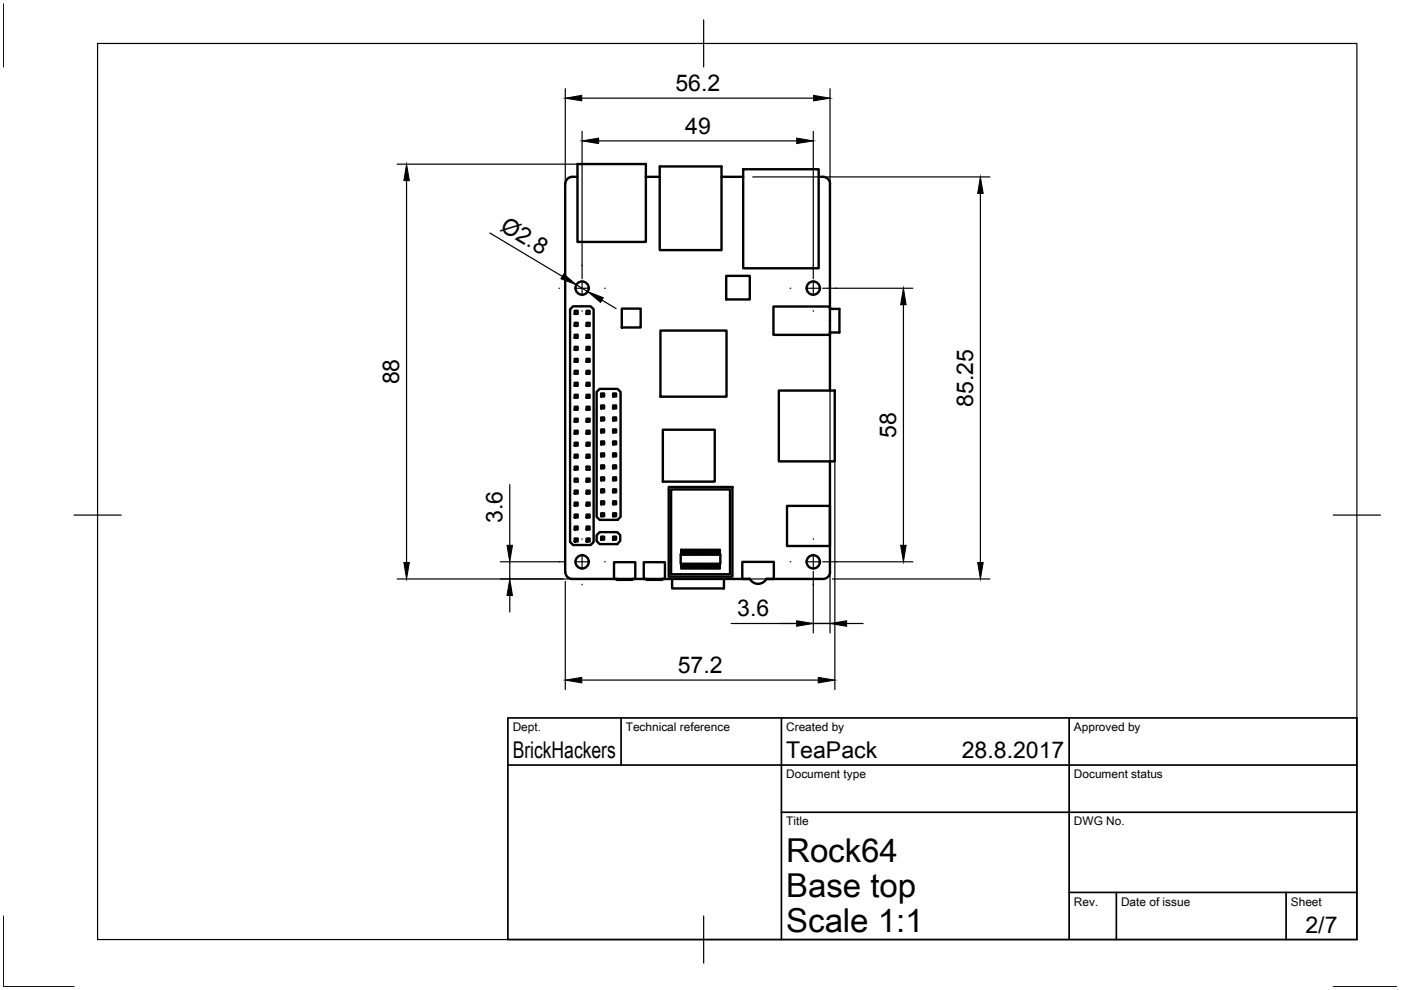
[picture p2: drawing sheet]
<svg xmlns="http://www.w3.org/2000/svg" width="297mm" height="210mm" viewBox="0 0 297 210" stroke-linecap="round" stroke-linejoin="round" font-family="sans-serif">
<!-- layer: Visible -->
<g fill="none" stroke="#000" stroke-width=".51">
<path d="M122.4 37.5a2.01 2.01 0 0 0-2.5 1v82.8a1.49 1.49 0 0 0 1.4 1.5h9.5v.1h3.3v-.1h3v.1h3.3v-.1h18.6M122.4 34.8h14.5v16.5h-14.5zM136.9 37.5h3M139.9 35.3h13.1v17.7h-13.1zM153 37.5h4.6M157.6 35.9h16v21h-16zM173.6 37.5a1.91 1.91 0 0 1 2.3 1l.1 27h2v5h-2v12.3M154 58.5h5v5h-5zM120.9 65.6l.6-.7h3.7l.7 .7v49.3l-.7 .7h-3.7l-.6-.7zM121.8 78.6h.7v.7h-.7zM121.8 76.1h.7v.6h-.7zM121.8 73.5h.7v.7h-.7z"/>
<path d="M121.8 71h.7v.6h-.7zM121.8 68.4h.7v.7h-.7zM121.8 65.9h.7v.7h-.7zM124.4 78.6h.6v.7h-.6zM124.4 76.1h.6v.6h-.6zM124.4 73.5h.6v.7h-.6zM124.4 71h.6v.6h-.6zM124.4 68.4h.6v.7h-.6zM124.4 65.9h.6v.7h-.6zM131.8 65.4h4v4h-4zM140 70.1h14v14h-14zM164 65h12v6h-12z"/>
<path d="M121.8 98.9h.7v.7h-.7zM121.8 96.4h.7v.6h-.7zM121.8 93.9h.7v.6h-.7zM121.8 91.3h.7v.7h-.7zM121.8 88.8h.7v.6h-.7zM121.8 86.2h.7v.7h-.7zM121.8 83.7h.7v.6h-.7zM121.8 81.2h.7v.6h-.7zM124.4 98.9h.6v.7h-.6zM124.4 96.4h.6v.6h-.6zM124.4 93.9h.6v.6h-.6zM124.4 91.3h.6v.7h-.6z"/>
<path d="M124.4 88.8h.6v.6h-.6zM124.4 86.2h.6v.7h-.6zM124.4 83.7h.6v.6h-.6zM124.4 81.2h.6v.6h-.6zM127.1 82.5h3.8l.7 .6v26.5l-.7 .6h-3.8l-.6-.6v-26.5zM127.5 98.7h.6v.6h-.6zM127.5 96.1h.6v.7h-.6zM127.5 93.6h.6v.6h-.6zM127.5 91h.6v.7h-.6zM127.5 88.5h.6v.6h-.6zM127.5 86h.6v.6h-.6zM127.5 83.4h.6v.7h-.6z"/>
<path d="M130 98.7h.6v.6h-.6zM130 96.1h.6v.7h-.6zM130 93.6h.6v.6h-.6zM130 91h.6v.7h-.6zM130 88.5h.6v.6h-.6zM130 86h.6v.6h-.6zM130 83.4h.6v.7h-.6zM140.5 91.1h11v11h-11zM165.1 82.8h11.9v15h-11.9zM176 97.8v23.5a1.49 1.49 0 0 1-1.5 1.5h-12M121.8 114.2h.7v.6h-.7zM121.8 111.6h.7v.7h-.7z"/>
<path d="M121.8 109.1h.7v.6h-.7zM121.8 106.6h.7v.6h-.7zM121.8 104h.7v.7h-.7zM121.8 101.5h.7v.6h-.7zM124.4 114.2h.6v.6h-.6zM124.4 111.6h.6v.7h-.6zM124.4 109.1h.6v.6h-.6zM124.4 106.6h.6v.6h-.6zM124.4 104h.6v.7h-.6zM124.4 101.5h.6v.6h-.6zM126.5 113.5l.6-.7h3.8l.6 .7v1.2l-.6 .7h-3.8l-.6-.7zM127.5 108.8h.6v.7h-.6z"/>
<path d="M127.5 106.3h.6v.6h-.6zM127.5 103.7h.6v.7h-.6zM127.5 101.2h.6v.6h-.6zM127.5 113.8h.6v.6h-.6zM130 113.8h.6v.6h-.6zM130 108.8h.6v.7h-.6zM130 106.3h.6v.6h-.6zM130 103.7h.6v.7h-.6zM130 101.2h.6v.6h-.6zM130.2 119.2h4.5v3.6h-4.5zM136.5 119.2h4.5v3.6h-4.5zM141.8 103.3h13.5v19h-13.5z"/>
<path d="M142.3 103.8h12.5v18h-12.5zM144.3 117.6h8.4v2h-8.4zM144.4 117.6v-1h.2v1M144.4 119.6v1h.2v-1M144.9 117.6v-1h.2v1M144.9 119.6v1h.2v-1M145.4 117.6v-1h.2v1M145.4 119.6v1h.2v-1M145.9 117.6v-1h.2v1M145.9 119.6v1h.2v-1M146.4 117.6v-1h.2v1M146.4 119.6v1h.2v-1"/>
<path d="M146.9 117.6v-1h.2v1M146.9 119.6v1h.2v-1M147.4 117.6v-1h.2v1M147.4 119.6v1h.2v-1M147.9 117.6v-1h.2v1M147.9 119.6v1h.2v-1M148.4 117.6v-1h.2v1M148.4 119.6v1h.2v-1M148.9 117.6v-1h.2v1M148.9 119.6v1h.2v-1M149.4 117.6v-1h.2v1M149.4 119.6v1h.2v-1"/>
<path d="M149.9 117.6v-1h.2v1M149.9 119.6v1h.2v-1M150.4 117.6v-1h.2v1M150.4 119.6v1h.2v-1M150.9 117.6v-1h.2v1M150.9 119.6v1h.2v-1M151.4 117.6v-1h.2v1M151.4 119.6v1h.2v-1M151.9 117.6v-1h.2v1M151.9 119.6v1h.2v-1M152.4 117.6v-1h.2v1M152.4 119.6v1h.2v-1"/>
<path d="M166.9 107.3h9.1v8.5h-9.1zM142.5 122.8v2h11v-2M157.4 122.8v-3.7h6.7v3.7h-1.6M159 122.7a1.98 1.98 0 0 0 3.5 0"/>
<circle cx="123.4" cy="61.1" r="1.41"/>
<circle cx="172.4" cy="61.1" r="1.41"/>
<circle cx="123.4" cy="119.1" r="1.41"/>
<circle cx="172.4" cy="119.1" r="1.41"/>
</g>
<!-- layer: Border -->
<path d="M.7 .8v13.4M20.7 9.2h267v190h-267zM149.2 4.2v10M15.7 109.2h10M282.7 109.2h10M.7 194.2v15h15M149.2 194.2v10M282.7 209.2h13.4" fill="none" stroke="#000" stroke-width=".25"/>
<!-- layer: TitleBlock -->
<path d="M107.7 152.2h180v47h-180zM131.7 152.2v10M165.7 152.2v47M226.7 152.2v47M107.7 162.2h180M165.7 172.2h122M226.7 189.2h61M236.7 189.2v10M272.7 189.2v10" fill="none" stroke="#000" stroke-width=".36"/>
<!-- layer: Center Lines -->
<g fill="none" stroke="#000" stroke-width=".25">
<path d="M123.4 56.2v.2M123.4 59.5v3.2M172.4 56.2v.2M172.4 59.5v3.2M118.5 61.1h.1M121.8 61.1h3.2M123.4 65.9v.1M128.2 61.1h.1M167.5 61.1h.2M170.8 61.1h3.2M172.4 65.9v.1M177.2 61.1h.1"/>
<path d="M118.5 119.1h.1M121.8 119.1h3.2M123.4 114.2v.1M123.4 117.5v3.2M128.2 119.1h.1M167.5 119.1h.2M170.8 119.1h3.2M172.4 114.2v.1M172.4 117.5v3.2M177.2 119.1h.1M123.4 123.9v.1M172.4 123.9v.1"/>
</g>
<!-- layer: Dimensions -->
<g fill="none" stroke="#000" stroke-width=".25">
<path d="M119.9 18.8v100.5M176 18.8v47.2M84.2 34.8h50.7M86.2 38.3v81M123.3 20.8h49.2M123.4 27.9v31.2M126.9 29.9h42M159.6 37.5h50.3M172.4 27.9v31.2M103.9 49.4l15.3 9.2M207.9 41v78.3M122.2 60.4l2.4 1.4"/>
<path d="M127.6 63.6l3 1.8M174.4 61.1h19.1M176 70v64.2M191.5 64.6v51M177 84.8v61.4M106.1 119.1h13.7M108.1 102.8v12.8M108.1 119.1v3.7M174.4 119.1h19.1M84.2 122.8h88.3M108.1 126.3v3.5M119.9 123.3v22.9"/>
<path d="M155 132.2h17.4M172.4 121.1v13.1M176 132.2h-3.6h3.6M176.5 122.8h33.4M179.5 132.2h3.5M123.3 144.2h50.2"/>
</g>
<g fill="#000" stroke="#000" stroke-width=".21">
<path d="M86.2 34.8l.6 3.5h-1.2zM119.9 20.8l3.4-.6v1.2zM123.4 29.9l3.5-.6v1.1zM168.9 29.3l3.5 .6-3.5 .5zM172.5 20.2l3.5 .6-3.5 .6zM119.5 58.1l2.7 2.3-3.3-1.3zM207.9 37.5l.6 3.5h-1.2zM124.6 61.8l3.3 1.3-.6 1zM191.5 61.1l.6 3.5h-1.1zM85.6 119.3h1.2l-.6 3.5zM107.5 115.6h1.2l-.6 3.5zM191 115.6h1.1l-.6 3.5z"/>
<path d="M207.3 119.3h1.2l-.6 3.5zM108.1 122.8l.6 3.5h-1.2zM168.9 131.6l3.5 .6-3.5 .6zM176 132.2l3.5-.6v1.2zM119.9 144.2l3.4-.6v1.2zM173.5 143.6l3.5 .6-3.5 .6z"/>
</g>
<g font-size="7">
<text x="166.7" y="182.7">Rock64</text>
<text x="166.7" y="190.2">Base top</text>
<text x="166.7" y="197.7">Scale 1:1</text>
</g>
<g font-size="4.9">
<text x="143.2" y="19.2">56.2</text>
<text x="145.3" y="28.3">49</text>
<text x="105.8" y="48.7" transform="rotate(31 105.8 48.7)">Ø2.8</text>
<text x="84.7" y="81.5" transform="rotate(-90 84.7 81.5)">88</text>
<text x="206.3" y="86.3" transform="rotate(-90 206.3 86.3)">85.25</text>
<text x="190" y="92.8" transform="rotate(-90 190 92.8)">58</text>
<text x="106.5" y="110.8" transform="rotate(-90 106.5 110.8)">3.6</text>
<text x="156.3" y="130.6">3.6</text>
<text x="143.7" y="142.6">57.2</text>
<text x="108.7" y="160.7">BrickHackers</text>
<text x="166.7" y="160.7">TeaPack</text>
<text x="203.9" y="160.7">28.8.2017</text>
<text x="276.8" y="197.8">2/7</text>
</g>
<g font-size="2.5">
<text x="108.7" y="155">Dept.</text>
<text x="132.7" y="155">Technical reference</text>
<text x="166.7" y="155">Created by</text>
<text x="227.7" y="155">Approved by</text>
<text x="166.7" y="165">Document type</text>
<text x="227.7" y="165">Document status</text>
<text x="166.7" y="175">Title</text>
<text x="227.7" y="175">DWG No.</text>
<text x="227.7" y="192">Rev.</text>
<text x="237.7" y="192">Date of issue</text>
<text x="273.7" y="192">Sheet</text>
</g>
</svg>
